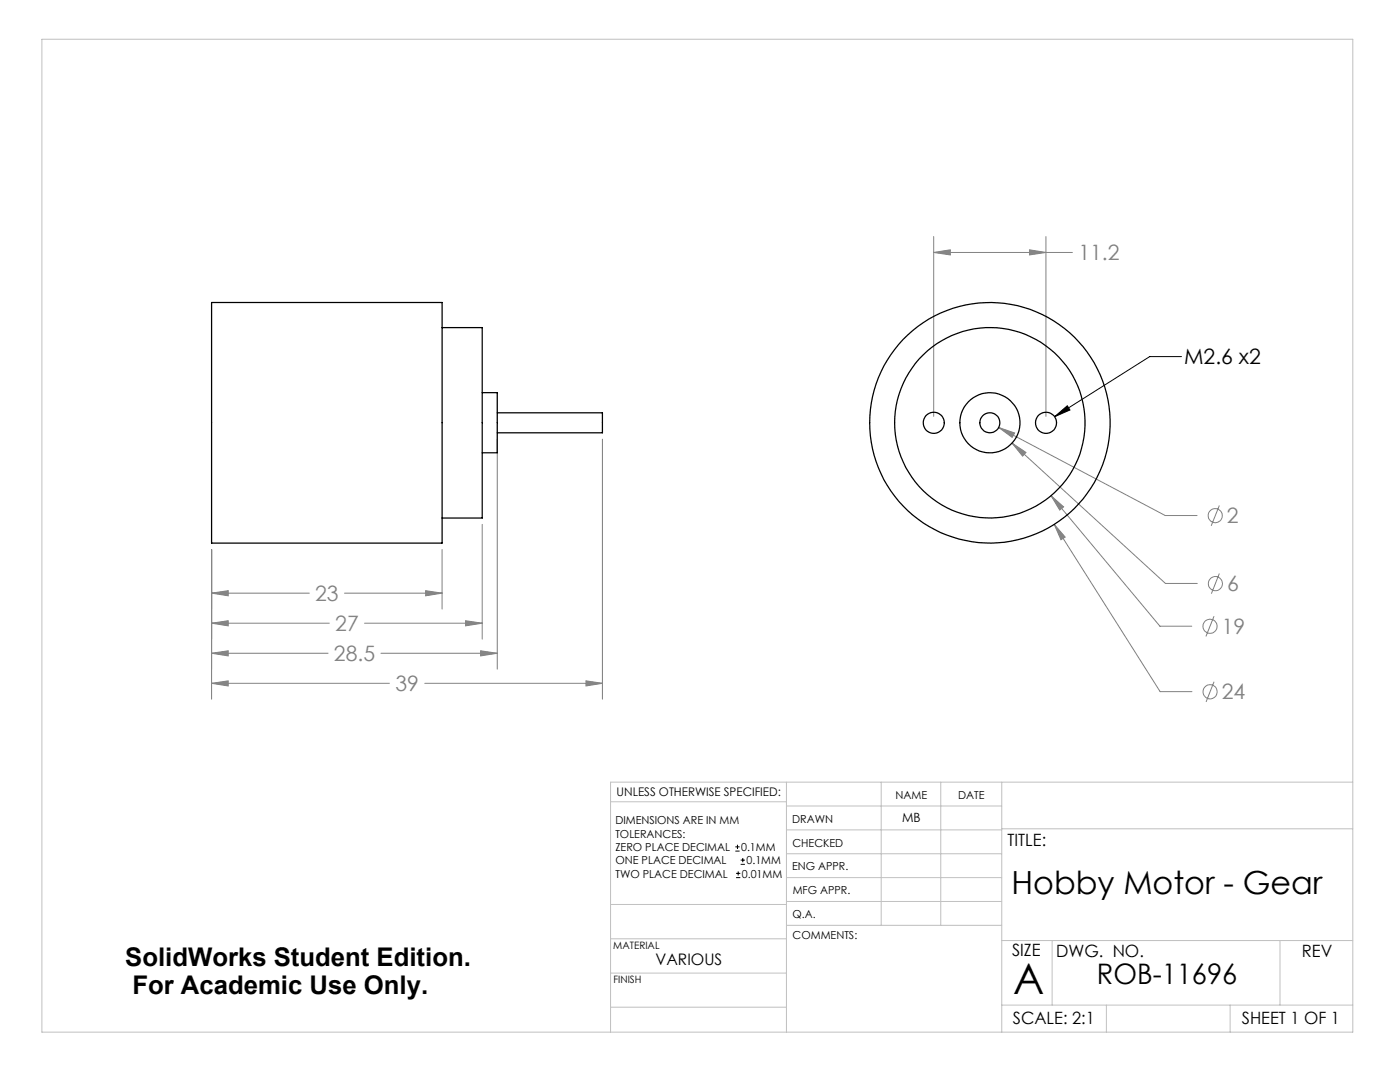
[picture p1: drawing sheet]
<svg xmlns="http://www.w3.org/2000/svg" width="279mm" height="216mm" viewBox="0 0 279 216" stroke-linecap="round" stroke-linejoin="round" font-family="sans-serif">
<g fill="none" stroke="#808080" stroke-width=".2">
<path d="M186.3 50.4l3.4-.6v1.1zM186.3 47.2v35.9M186.3 50.4h27.7M205.5 49.8l3.2 .6-3.2 .5zM208.7 47.2v35.9M99.2 87.6v45.9M120.2 87.6v51.9M199.3 85.3l3.2 1.1-.5 .9zM199.3 85.3l33.3 17.6h6.3M202 88.4l2.8 1.9-.7 .7zM202 88.4l30.6 28h6.3M209.8 98.9l2.5 2.2-.8 .7z"/>
<path d="M209.8 98.9l21.7 26.1h6.3M42.2 118.4l3.3-.5v1zM42.2 109.6v29.9M42.2 118.4h19.5M68.8 118.4h19.4M84.9 117.9l3.3 .5-3.3 .5zM88.2 109.6v11.9M96.2 104.6v22.9M210.4 104.6l2.2 2.6-.9 .5zM210.4 104.6l21.1 33.4h6.4M243.3 114.4l-1.5 4.1M243.3 100.9l-1.6 4"/>
<path d="M42.2 124.4l3.3-.5v1zM42.2 130.4l3.3-.5v1zM42.2 136.3l3.3-.4v1zM42.2 124.4h23.5M42.2 130.4h23.3M42.2 136.3h35.5M72.7 124.4h23.5M76 130.4h23.2M84.8 136.3h35.4M92.9 123.9l3.3 .5-3.3 .5zM95.9 129.9l3.3 .5-3.3 .5zM116.9 135.9l3.3 .4-3.3 .6z"/>
<path d="M242.3 136l-1.6 4.1M242.3 122.9l-1.6 4.1"/>
<circle cx="242.5" cy="102.9" r="1.41"/>
<circle cx="242.6" cy="116.5" r="1.41"/>
<circle cx="241.5" cy="125" r="1.4"/>
<circle cx="241.5" cy="138" r="1.42"/>
</g>
<path d="M235.8 71.2h-6.4l-18.9 11.9M210.5 83.1l2.5-2.1 .5 .8zM146.8 169.8h.8M146.8 169h.8M146.9 175.1h.8M146.9 174.3h.8M147.2 168.6v.8M147.3 173.9v.8M147.8 172.5h.9M147.8 171.6h.9M148.2 171.2v.8" fill="none" stroke="#000" stroke-width=".2"/>
<g fill="none" stroke="#c0c0c0" stroke-width=".2">
<path d="M8.4 7.8h261.6v198.2h-261.6zM121.8 160h35.2M157 156.1v49.9M175.9 156.1v28.5M187.7 156.1v28.5M199.9 156.1v49.9M270 156.1h-148.2v49.9M157 170.4h42.9M157 165.6h42.9M157 160.8h42.9M157 175.1h42.9M157 179.9h42.9"/>
<path d="M199.9 165.4h70.1M121.8 194.2h35.2M121.8 187.3h35.2M121.8 180.5h35.2M157 184.6h42.9M199.9 187.7h70.1M210 187.7v12.9M255.4 187.7v12.9M121.8 201h35.2M199.9 200.6h70.1M220.8 200.6v5.4M245.5 200.6v5.4"/>
</g>
<path d="M210.5 83.1l2.5-2.1 .5 .8z" fill="#000"/>
<path d="M42.2 118.4l3.3-.5v1zM84.9 117.9l3.3 .5-3.3 .5zM42.2 124.4l3.3-.5v1zM92.9 123.9l3.3 .5-3.3 .5zM42.2 130.4l3.3-.5v1zM95.9 129.9l3.3 .5-3.3 .5zM42.2 136.3l3.3-.4v1zM116.9 135.9l3.3 .4-3.3 .6zM186.3 50.4l3.4-.6v1.1zM205.5 49.8l3.2 .6-3.2 .5zM199.3 85.3l2.7 2 .5-.9zM202 88.4l2.1 2.6 .7-.7zM209.8 98.9l1.7 2.9 .8-.7zM210.4 104.6l1.3 3.1 .9-.5z" fill="#808080"/>
<g fill="none" stroke="#000" stroke-width=".25">
<path d="M42.2 60.4h46v48h-46zM88.2 65.4h8v38h-8M96.2 78.4h3v11.9h-3M99.2 82.4h21v4h-21"/>
<circle cx="186.3" cy="84.4" r="2.11"/>
<circle cx="197.5" cy="84.4" r="19"/>
<circle cx="197.5" cy="84.3" r="2"/>
<circle cx="197.6" cy="84.4" r="6"/>
<circle cx="197.6" cy="84.4" r="24"/>
<circle cx="208.7" cy="84.4" r="2.11"/>
</g>
<text font-size="8.5" x="202.2" y="198.3">A</text>
<text font-size="6.3" x="201.9" y="178.4">Hobby Motor - Gear</text>
<text font-size="5.6" x="218.9" y="196.3">ROB-11696</text>
<g font-size="5.1">
<text x="25" y="192.8">SolidWorks Student Edition.</text>
<text x="26.4" y="198.4">For Academic Use Only.</text>
</g>
<g font-size="4.2" fill="#808080">
<text x="215.2" y="51.9">11.2</text>
<text x="244.9" y="104.4">2</text>
<text x="62.9" y="119.9">23</text>
<text x="244.9" y="118">6</text>
<text x="66.9" y="125.9">27</text>
<text x="66.7" y="131.9">28.5</text>
<text x="243.8" y="126.5">19</text>
<text x="78.9" y="137.9">39</text>
<text x="243.8" y="139.6">24</text>
</g>
<text font-size="4.2" x="236.3" y="72.7">M2.6 x2</text>
<g font-size="3.4">
<text x="201.1" y="168.8">TITLE:</text>
<text x="202" y="190.8">SIZE</text>
<text x="210.8" y="190.9">DWG. NO.</text>
<text x="259.8" y="191">REV</text>
<text x="202.1" y="204.4">SCALE: 2:1</text>
<text x="247.8" y="204.4">SHEET 1 OF 1</text>
</g>
<text font-size="3.2" x="130.8" y="192.5">VARIOUS</text>
<text font-size="2.5" x="180" y="164.1">MB</text>
<text font-size="2.4" x="123.1" y="158.9">UNLESS OTHERWISE SPECIFIED:</text>
<g font-size="2.2">
<text x="178.7" y="159.4">NAME</text>
<text x="191.2" y="159.4">DATE</text>
<text x="122.8" y="164.5">DIMENSIONS ARE IN MM</text>
<text x="122.8" y="167.1">TOLERANCES:</text>
<text x="158.1" y="164.2">DRAWN</text>
<text x="122.8" y="169.8">ZERO PLACE DECIMAL</text>
<text x="122.8" y="172.4">ONE PLACE DECIMAL</text>
<text x="147.9" y="169.8">0.1MM</text>
<text x="149" y="172.5">0.1MM</text>
<text x="158.1" y="173.7">ENG APPR.</text>
<text x="158.2" y="169.1">CHECKED</text>
<text x="122.8" y="175.1">TWO PLACE DECIMAL</text>
<text x="148" y="175.1">0.01MM</text>
<text x="158.2" y="178.4">MFG APPR.</text>
<text x="158.2" y="183.2">Q.A.</text>
<text x="158.2" y="187.4">COMMENTS:</text>
</g>
<g font-size="2">
<text x="122.4" y="189.4">MATERIAL</text>
<text x="122.4" y="196.2">FINISH</text>
</g>
</svg>
